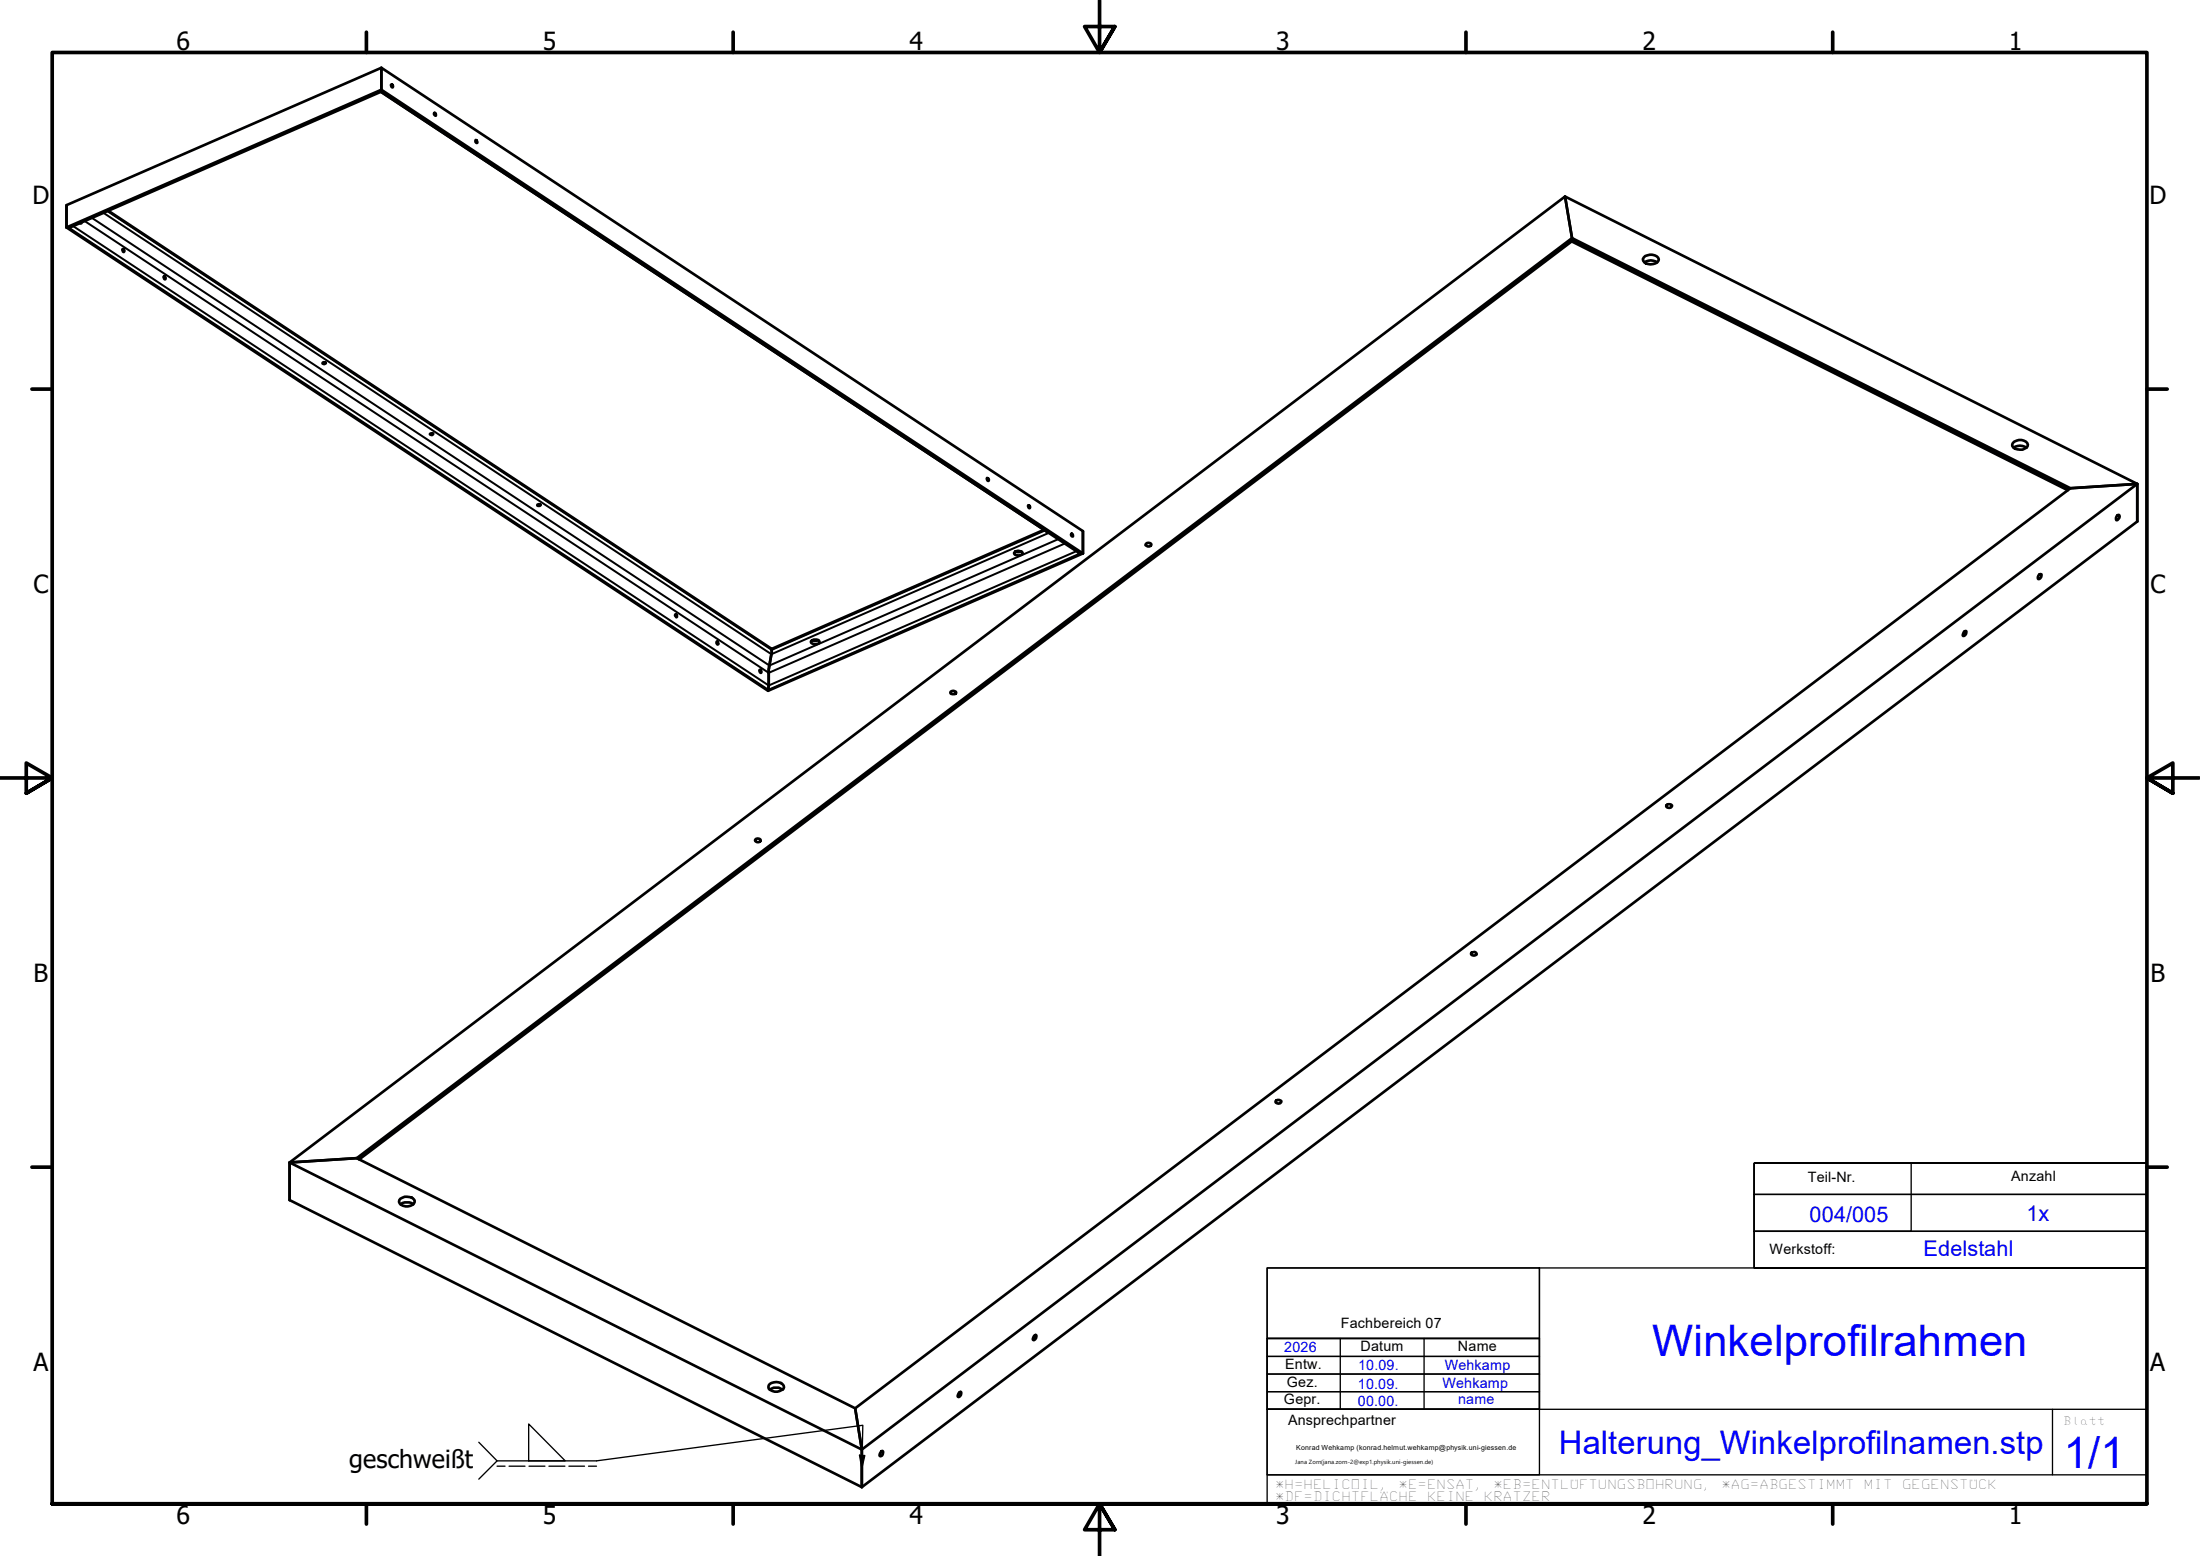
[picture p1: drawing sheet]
<svg xmlns="http://www.w3.org/2000/svg" width="420mm" height="297mm" viewBox="0 0 420 297" stroke-linecap="round" stroke-linejoin="round" font-family="sans-serif">
<!-- layer: Visible (ISO) -->
<g fill="none" stroke="#000" stroke-width=".51">
<path d="M72.7 17.5l127.5 84.1M72.8 17.5l133.1 88 .5 .1M72.8 17.3v.2M72.8 17.3v-.2l134 88.5h-.4M72.8 17.5l-59.3 25.9h-.4M72.8 17.3v-.2l-60.1 26.3h.4M74.7 16.2l.2-.1 .1 .1v.5l-.2-.1zM12.7 39.2v4.2v-4.2l60.1-26.3v4.2v-4.2l134 88.5v4.2M82.9 21.6h.3v.5l-.3-.2zM90.8 26.8h.3v.5l-.3-.2zM13.1 43.4h-.4l134 88.5v-.2M15.6 42.5l-.1 .2-.3-.1"/>
<path d="M20.7 40.2l126.7 83.7M23.4 47.6l.2-.1 .1 .3-.1 .3zM31.2 52.8h.2l.2 .1v.4h-.2zM300.2 46.1l-231.6 175.2M300.2 46.1l94.7 47.5M300.2 45.8v.3M313.9 49.1a1.81 1.81 0 0 1 2.9 .4 1.69 1.69 0 0 1-2.5 .8 .72 .72 0 0 1-.4-1.2zM314.1 50.1a2.1 2.1 0 0 1 2.4 0M61.7 69.2h.5v.1l-.3 .2-.3-.1zM82.2 82.8l.3-.1 .2 .2-.3 .1-.3-.1zM102.6 96.4l.3-.1 .4 .1-.2 .2h-.4zM188.5 91.3l.3 .1v.4l-.2-.1z"/>
<path d="M196.4 96.4l.3 .2v.4l-.3-.2zM384.6 85.5a2.2 2.2 0 0 1 2.4 0M384.7 84.3a1.76 1.76 0 0 1 2.6 .6 1.57 1.57 0 0 1-2 .9 .85 .85 0 0 1-.9-1.2zM404.2 98.5l.2-.2h.3a.7 .7 0 0 1-.5 1l-.1-.4zM408.2 99.6v-7.2l-12.8 .8-232.1 175.6M408.2 99.6v-7.2l-12.8 .8-95.2-47.7-232.1 175.6-12.8 .8v7.2M408.2 99.6l-243.6 184.3M129 117.3l.2 .1 .1 .4h-.1l-.2-.2zM193.8 105.4a1.02 1.02 0 0 1 1.5 .2 1.07 1.07 0 0 1-1.6 0zM193.9 105.3l.5 .1 .7-.1M199.4 101.1l-52 22.8M204.6 101.9l.3 .1v.4l-.2-.1z"/>
<path d="M206.4 105.6h.4l-60.1 26.3v-.2M218.8 103.9a.63 .63 0 0 1 1.1 .1 .67 .67 0 0 1-1.1 .1zM389.3 109.8l.2-.1h.4a.72 .72 0 0 1-.6 .8l-.1-.3zM136.8 122.5h.2l.2 .5h-.2zM145 127.9h.2l.2 .1v.4h-.2zM147.4 123.9v.9l-.6 2.9-.1 4M154.9 122.4a1.09 1.09 0 0 1 1.6 .1 1.02 1.02 0 0 1-1.6 .1zM155.1 122.2l.5 .2 .7-.2M181.5 132.1a.68 .68 0 0 1 1.1 .2 .72 .72 0 0 1-1.1 0zM375 120.7l.2-.2h.3a.72 .72 0 0 1-.6 .9zM318.3 153.7a.76 .76 0 0 1 1 .1 .6 .6 0 0 1-.5 .4 .6 .6 0 0 1-.6-.4zM144.2 160.3a.63 .63 0 0 1 1.1 .2 .57 .57 0 0 1-.6 .3 .57 .57 0 0 1-.5-.5z"/>
<path d="M281.1 181.8a.61 .61 0 0 1 .9 .2 .57 .57 0 0 1-.5 .4 .57 .57 0 0 1-.6-.4zM243.7 210.1a.76 .76 0 0 1 1 .1v.2a.63 .63 0 0 1-1.1-.1zM55.3 221.9l243.6-184.4 1.3 8.3-1.3-8.3 109.3 54.9-243.6 184.3zM55.3 229.1v-7.2l12.8-.8 95.2 47.7M55.3 229.1l109.3 54.8M76.5 228.8a2.04 2.04 0 0 1 2.7 .4 1.31 1.31 0 0 1-1.7 1.1 1.1 1.1 0 0 1-1.2-1.2zM76.5 229.9a2.1 2.1 0 0 1 2.4 0M197.6 254.9l.2-.1a.65 .65 0 0 1-.4 1 .7 .7 0 0 1 .2-.9zM147 265.3a2.2 2.2 0 0 1 2.5 0M147 264.2a1.96 1.96 0 0 1 2.7 .3 .77 .77 0 0 1-.8 1 1.91 1.91 0 0 1-2.1-.4v-.6zM163.3 268.8l1.3 7.9v7.2M168.3 277h.2a.65 .65 0 0 1-.4 1 .76 .76 0 0 1 .2-1z"/>
<path d="M183.3 265.8l.2-.1a.65 .65 0 0 1-.5 1 .7 .7 0 0 1 .3-.9z"/>
</g>
<!-- layer: Visible Narrow (ISO) -->
<path d="M13.1 43.4l59.7-26.1 133.6 88.3-59.7 26.1zM14 43.2l132.8 87.7 58.8-25.7M16.2 42.2l130.6 86.2 56.6-24.7M17.5 41.6l129.4 85.4 55.2-24.1M19.7 40.6l127.6 84.3 53-23.2M20.5 40.3l126.9 83.8 52.2-22.8M395.1 93.4l-94.9-47.6-231.8 175.5" fill="none" stroke="#000" stroke-width=".38"/>
<!-- layer: Border (ISO) -->
<g fill="none" stroke="#000" stroke-width=".7">
<path d="M70 6.1v3.9M140 6.1v3.9M210 0v10l-2.9-4.9h5.8l-2.9 4.9 2.9-4.9M280 6.1v3.9M350 6.1v3.9M6.1 74.3h3.9M410 74.3h3.9M0 148.5h10l-5-2.8v5.7l5-2.9-5 2.9M420 148.5h-10l5-2.8v5.7l-5-2.9 5 2.9M6.1 222.8h3.9M410 222.8h3.9M10 287.1v-277.1h400v277.1h-400h400"/>
<path d="M70 287.1v3.8M140 287.1v3.8M212.9 292l-2.9-4.9 2.9 4.9h-5.8l2.9-4.9v9.9M280 287.1v3.8M350 287.1v3.8"/>
</g>
<!-- layer: Sketch Geometry (ANSI) -->
<path d="M335 222h30v13.1h-30zM335 222h75v20v-6.9h-75v-7.1h75h-75v-6h75v13.1h-75v6.9h75h-75zM242 258.9h52v3.4h-52zM242 255.5h52v3.4h-52zM242 255.5h52v13.5h-52zM242 242h52v13.5h-52zM242 269h52v12.5h-52zM242 265.7h52v3.3h-52zM242 262.3h52v3.4h-52z" fill="none" stroke="#000" stroke-width=".25"/>
<!-- layer: RAHMEN -->
<path d="M242 242h168v45.1h-168zM242 255.5h52M256 255.5v13.5M272 255.5v13.5M294 242v27M242 269h168M392 269v12.5M242 281.5h168" fill="none" stroke="#000" stroke-width=".25"/>
<!-- layer: Symbol (ISO) -->
<path d="M91.4 275.3l3.5 3.6-3.5 3.5M94.9 278.9h19l50.9-6.8-.2 8.2M94.9 279.9h1.6M97.2 279.9h3.1M101 271.8l6.9 7.1h-6.9zM101 279.9h3.1M104.8 279.9h3.1M108.6 279.9h3M112.4 279.9h1.5M164.1 277.8l1.1 .1-.6 2.4z" fill="none" stroke="#000" stroke-width=".25"/>
<path d="M164.1 277.8l1.1 .1-.6 2.4z" fill="#000"/>
<g font-size="8.3" fill="#00f">
<text x="315.5" y="258.9">Winkelprofilrahmen</text>
<text x="394.1" y="280.2">1/1</text>
</g>
<text font-size="6.2" fill="#00f" x="297.7" y="277.5">Halterung_Winkelprofilnamen.stp</text>
<g font-size="4.8">
<text x="33.7" y="9.6">6</text>
<text x="103.7" y="9.6">5</text>
<text x="173.7" y="9.6">4</text>
<text x="243.7" y="9.6">3</text>
<text x="313.7" y="9.6">2</text>
<text x="383.7" y="9.6">1</text>
<text x="6.2" y="38.9">D</text>
<text x="410.5" y="38.9">D</text>
<text x="6.4" y="113.1">C</text>
<text x="410.7" y="113.1">C</text>
<text x="6.4" y="187.4">B</text>
<text x="410.7" y="187.4">B</text>
<text x="6.4" y="261.7">A</text>
<text x="410.7" y="261.7">A</text>
<text x="66.7" y="280.2">geschweißt</text>
<text x="33.7" y="290.9">6</text>
<text x="103.7" y="290.9">5</text>
<text x="173.7" y="290.9">4</text>
<text x="243.7" y="290.9">3</text>
<text x="313.7" y="290.9">2</text>
<text x="383.7" y="290.9">1</text>
</g>
<g font-size="4.1" fill="#00f">
<text x="345.6" y="233.3">004/005</text>
<text x="387" y="233">1x</text>
<text x="367.3" y="239.8">Edelstahl</text>
</g>
<g font-size="2.7">
<text x="345.2" y="225.7">Teil-Nr.</text>
<text x="384.1" y="225.4">Anzahl</text>
<text x="337.9" y="239.3">Werkstoff:</text>
<text x="256.1" y="253.5">Fachbereich 07</text>
<text x="259.8" y="257.9">Datum</text>
<text x="278.4" y="258">Name</text>
<text x="245.4" y="261.4">Entw.</text>
<text x="245.2" y="268">Gepr.</text>
<text x="245.7" y="264.8">Gez.</text>
<text x="246" y="272">Ansprechpartner</text>
</g>
<g font-size="2.7" fill="#00f">
<text x="245.2" y="258.2">2026</text>
<text x="259.4" y="261.5">10.09.</text>
<text x="275.9" y="261.6">Wehkamp</text>
<text x="259.3" y="265.2">10.09.</text>
<text x="259.3" y="268.5">00.00.</text>
<text x="275.5" y="265">Wehkamp</text>
<text x="278.5" y="268.1">name</text>
</g>
<g font-size="2.5">
<text x="243.5" y="284.2">*H=HELICOIL,</text>
<text x="243.5" y="286.6">*DF=DICHTFLÄCHE</text>
<text x="267.1" y="284.2">*E=ENSAT,</text>
<text x="272.5" y="286.6">KEINE</text>
<text x="283.4" y="286.6">KRATZER</text>
<text x="285.2" y="284.2">*EB=ENTLÜFTUNGSBOHRUNG,</text>
<text x="328.8" y="284.2">*AG=ABGESTIMMT</text>
<text x="356" y="284.2">MIT</text>
<text x="363.3" y="284.2">GEGENSTÜCK</text>
</g>
<text font-size="2.2" x="394" y="272">Blatt</text>
<text font-size="1.3" x="247.5" y="276.8">Konrad Wehkamp (konrad.helmut.wehkamp@physik.uni-giessen.de</text>
<text font-size="1.1" x="247.3" y="279.4">Jana Zorn(jana.zorn-2@exp1.physik.uni-giessen.de)</text>
</svg>
